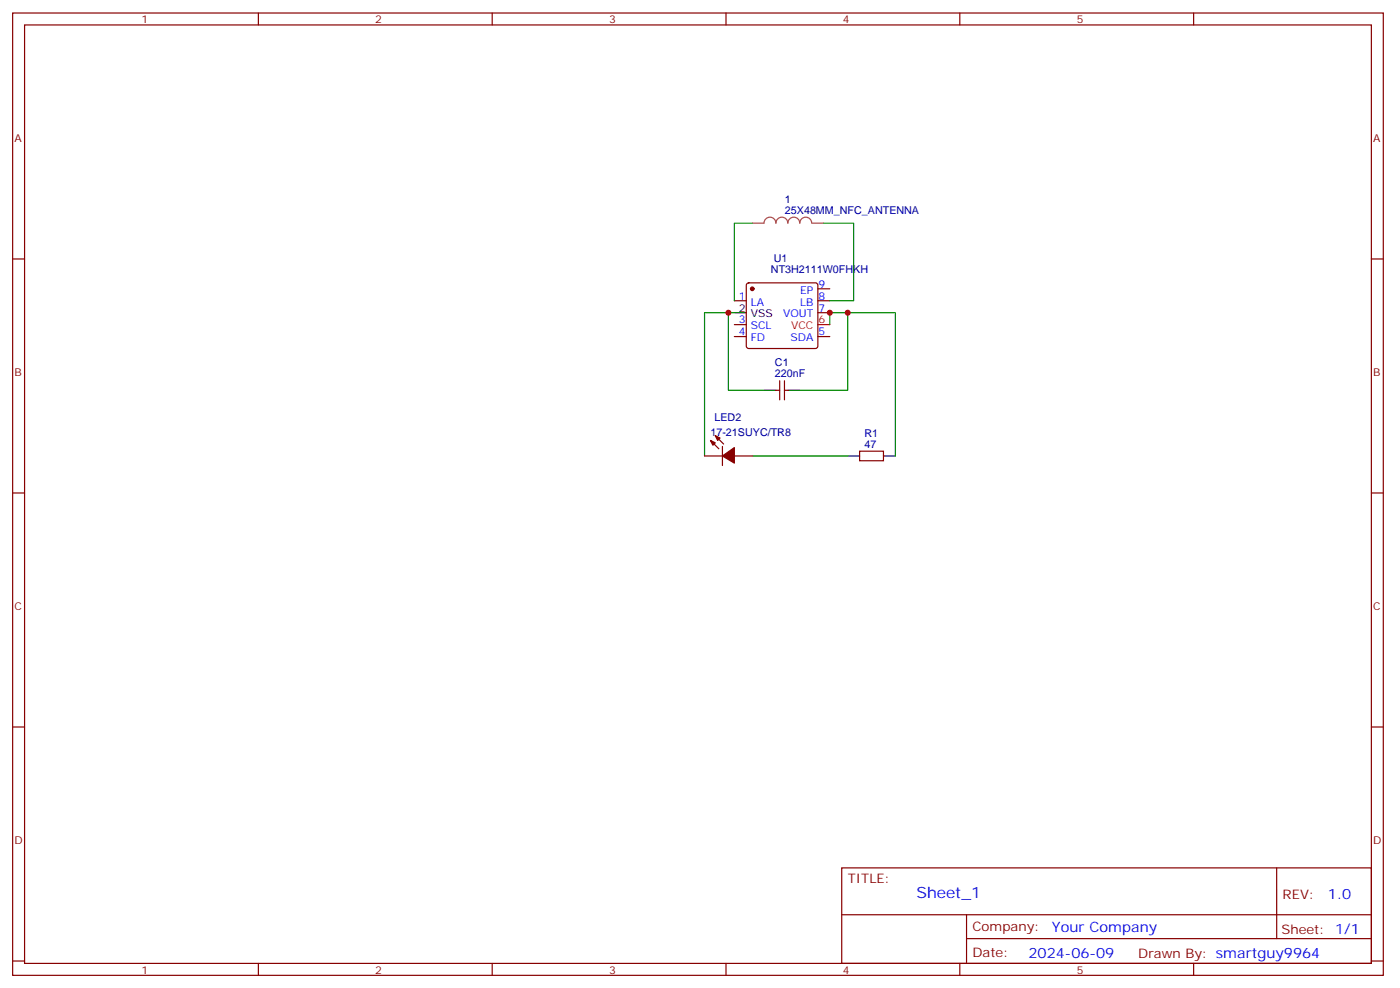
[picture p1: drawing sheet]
<svg xmlns="http://www.w3.org/2000/svg" width="414mm" height="292mm" viewBox="0 0 414 292" stroke-linecap="round" stroke-linejoin="round" font-family="sans-serif">
<g fill="none" stroke="#870000" stroke-width=".35">
<path d="M3.7 3.8h405.4v284.4h-405.4zM7.3 7.4h398.3v277.3h-398.3zM76.4 3.8v3.6M145.6 3.8v3.6M214.7 3.8v3.6M283.8 3.8v3.6M353 3.8v3.6M3.7 76.5h3.6M405.6 76.5h3.5M217.2 88.9h3.5M217.2 99.4h3.5M217.2 95.9h3.5"/>
<path d="M220.9 83.8l.5-.2h19.8l.5 .2 .2 .5v18l-.3 .5-.4 .2h-19.8l-.5-.3-.2-.4v-18zM241.9 85.3h3.5M241.9 88.9h3.5M241.9 92.4h3.5M241.9 99.4h3.5M229.5 115.3h1.1M230.6 112.5v5.6M232 112.5v5.6M232 115.3h1M208.4 134.7h5.2M210.1 130.1l2.5 2.5M211.5 128.7l2.5 2.5"/>
<path d="M213.6 131.9v5.6M217.2 134.7h5.3M254.2 133.3h7.1v2.8h-7.1zM3.7 145.7h3.6M405.6 145.7h3.5M3.7 214.8h3.6M405.6 214.8h3.5M248.9 256.4h156.7v28.3h-156.7zM377.5 256.5l.1 20.8M249 270.3h156.4M285.8 277.3h119.6M285.8 270.3v14.1"/>
<path d="M3.7 284h3.6M76.4 284.7v3.5M145.6 284.7v3.5M214.7 284.7v3.5M283.8 284.7v3.5M353 284.7v3.5M405.6 284h3.5"/>
</g>
<path d="M241.9 95.9h3.5" fill="none" stroke="#f00" stroke-width=".35"/>
<path d="M217.2 92.4h3.5M226 115.3h3.5M233 115.3h3.6M250.7 134.7h3.5M261.3 134.7h3.5" fill="none" stroke="#000" stroke-width=".35"/>
<g fill="#870000" stroke="#870000" stroke-width=".35">
<path d="M210.1 130.1l1.4 .7-.7 .8z"/>
<path d="M211.5 128.7l1.4 .7-.7 .7z"/>
<path d="M213.6 134.7l3.6-2.4v4.5z"/>
<circle cx="222.5" cy="85.3" r=".53"/>
</g>
<path d="M222.5 65.9h3.4a1.76 1.76 0 0 1 1.8-1.7 1.76 1.76 0 0 1 1.8 1.7 1.76 1.76 0 0 1 1.7-1.7 1.76 1.76 0 0 1 1.8 1.7 1.76 1.76 0 0 1 1.8-1.7 1.76 1.76 0 0 1 1.7 1.7 1.76 1.76 0 0 1 1.8-1.7 1.76 1.76 0 0 1 1.7 1.7M240.2 65.9h3.4" fill="none" stroke="#a64a4a" stroke-width=".35"/>
<path d="M222.5 65.9h-5.3v23M243.6 65.9h8.8v23h-7M215.4 92.4v22.9h10.6M217.2 92.4h-8.8v42.3M245.4 95.9v-3.5h5.3v22.9h-14.1M250.7 92.4h14.1v42.3M222.5 134.7h28.2" fill="none" stroke="#008700" stroke-width=".35"/>
<g fill="#c00">
<circle cx="245.4" cy="92.4" r=".88"/>
<circle cx="250.7" cy="92.4" r=".88"/>
<circle cx="215.4" cy="92.4" r=".88"/>
</g>
<text font-size="4.6" fill="#00f" x="271" y="265.5">Sheet_1</text>
<g font-size="4.2" fill="#00f">
<text x="392.7" y="265.7">1.0</text>
<text x="311.1" y="275.3">Your Company</text>
<text x="304.2" y="283.1">2024-06-09</text>
</g>
<g font-size="3.9" fill="#800">
<text x="250.7" y="261">TITLE:</text>
<text x="379.3" y="265.7">REV:</text>
<text x="287.6" y="275.2">Company:</text>
<text x="379" y="275.8">Sheet: 1/1</text>
<text x="287.6" y="282.9">Date:</text>
<text x="336.6" y="283">Drawn By: smartguy9964</text>
</g>
<g font-size="3.2" fill="#800">
<text x="41.8" y="6.8">1</text>
<text x="111" y="6.8">2</text>
<text x="180.1" y="6.8">3</text>
<text x="249.3" y="6.8">4</text>
<text x="318.4" y="6.8">5</text>
<text x="4.3" y="41.9">A</text>
<text x="406.1" y="41.9">A</text>
<text x="4.3" y="111.1">B</text>
<text x="406.1" y="111.1">B</text>
<text x="4.3" y="180.2">C</text>
<text x="406.1" y="180.2">C</text>
<text x="4.3" y="249.4">D</text>
<text x="406.1" y="249.4">D</text>
<text x="41.8" y="287.7">1</text>
<text x="111" y="287.7">2</text>
<text x="180.1" y="287.7">3</text>
<text x="249.3" y="287.7">4</text>
<text x="318.4" y="287.7">5</text>
</g>
<g font-size="3.2" fill="#000080">
<text x="232.1" y="59.9">1</text>
<text x="232.1" y="63.1">25X48MM_NFC_ANTENNA</text>
<text x="228.8" y="77.3">U1</text>
<text x="228" y="80.6">NT3H2111W0FHKH</text>
<text x="229.2" y="111.4">220nF</text>
<text x="229.2" y="108.3">C1</text>
<text x="211.3" y="124.5">LED2</text>
<text x="210.1" y="128.8">17-21SUYC/TR8</text>
<text x="255.6" y="129.1">R1</text>
<text x="255.6" y="132.3">47</text>
</g>
<g font-size="3.2" fill="#00f">
<text x="218.5" y="88.5">1</text>
<text x="236.6" y="86.7">EP</text>
<text x="242" y="85">9</text>
<text x="242" y="88.5">8</text>
<text x="218.5" y="95.6">3</text>
<text x="222" y="90.3">LA</text>
<text x="231.6" y="93.8">VOUT</text>
<text x="236.6" y="90.3">LB</text>
<text x="242" y="92">7</text>
<text x="218.5" y="99.1">4</text>
<text x="222" y="100.9">FD</text>
<text x="222" y="97.3">SCL</text>
<text x="233.8" y="100.9">SDA</text>
<text x="242" y="99.1">5</text>
</g>
<g font-size="3.2">
<text x="218.5" y="92">2</text>
<text x="222" y="93.8">VSS</text>
</g>
<g font-size="3.2" fill="#f00">
<text x="242" y="95.6">6</text>
<text x="234" y="97.3">VCC</text>
</g>
</svg>
